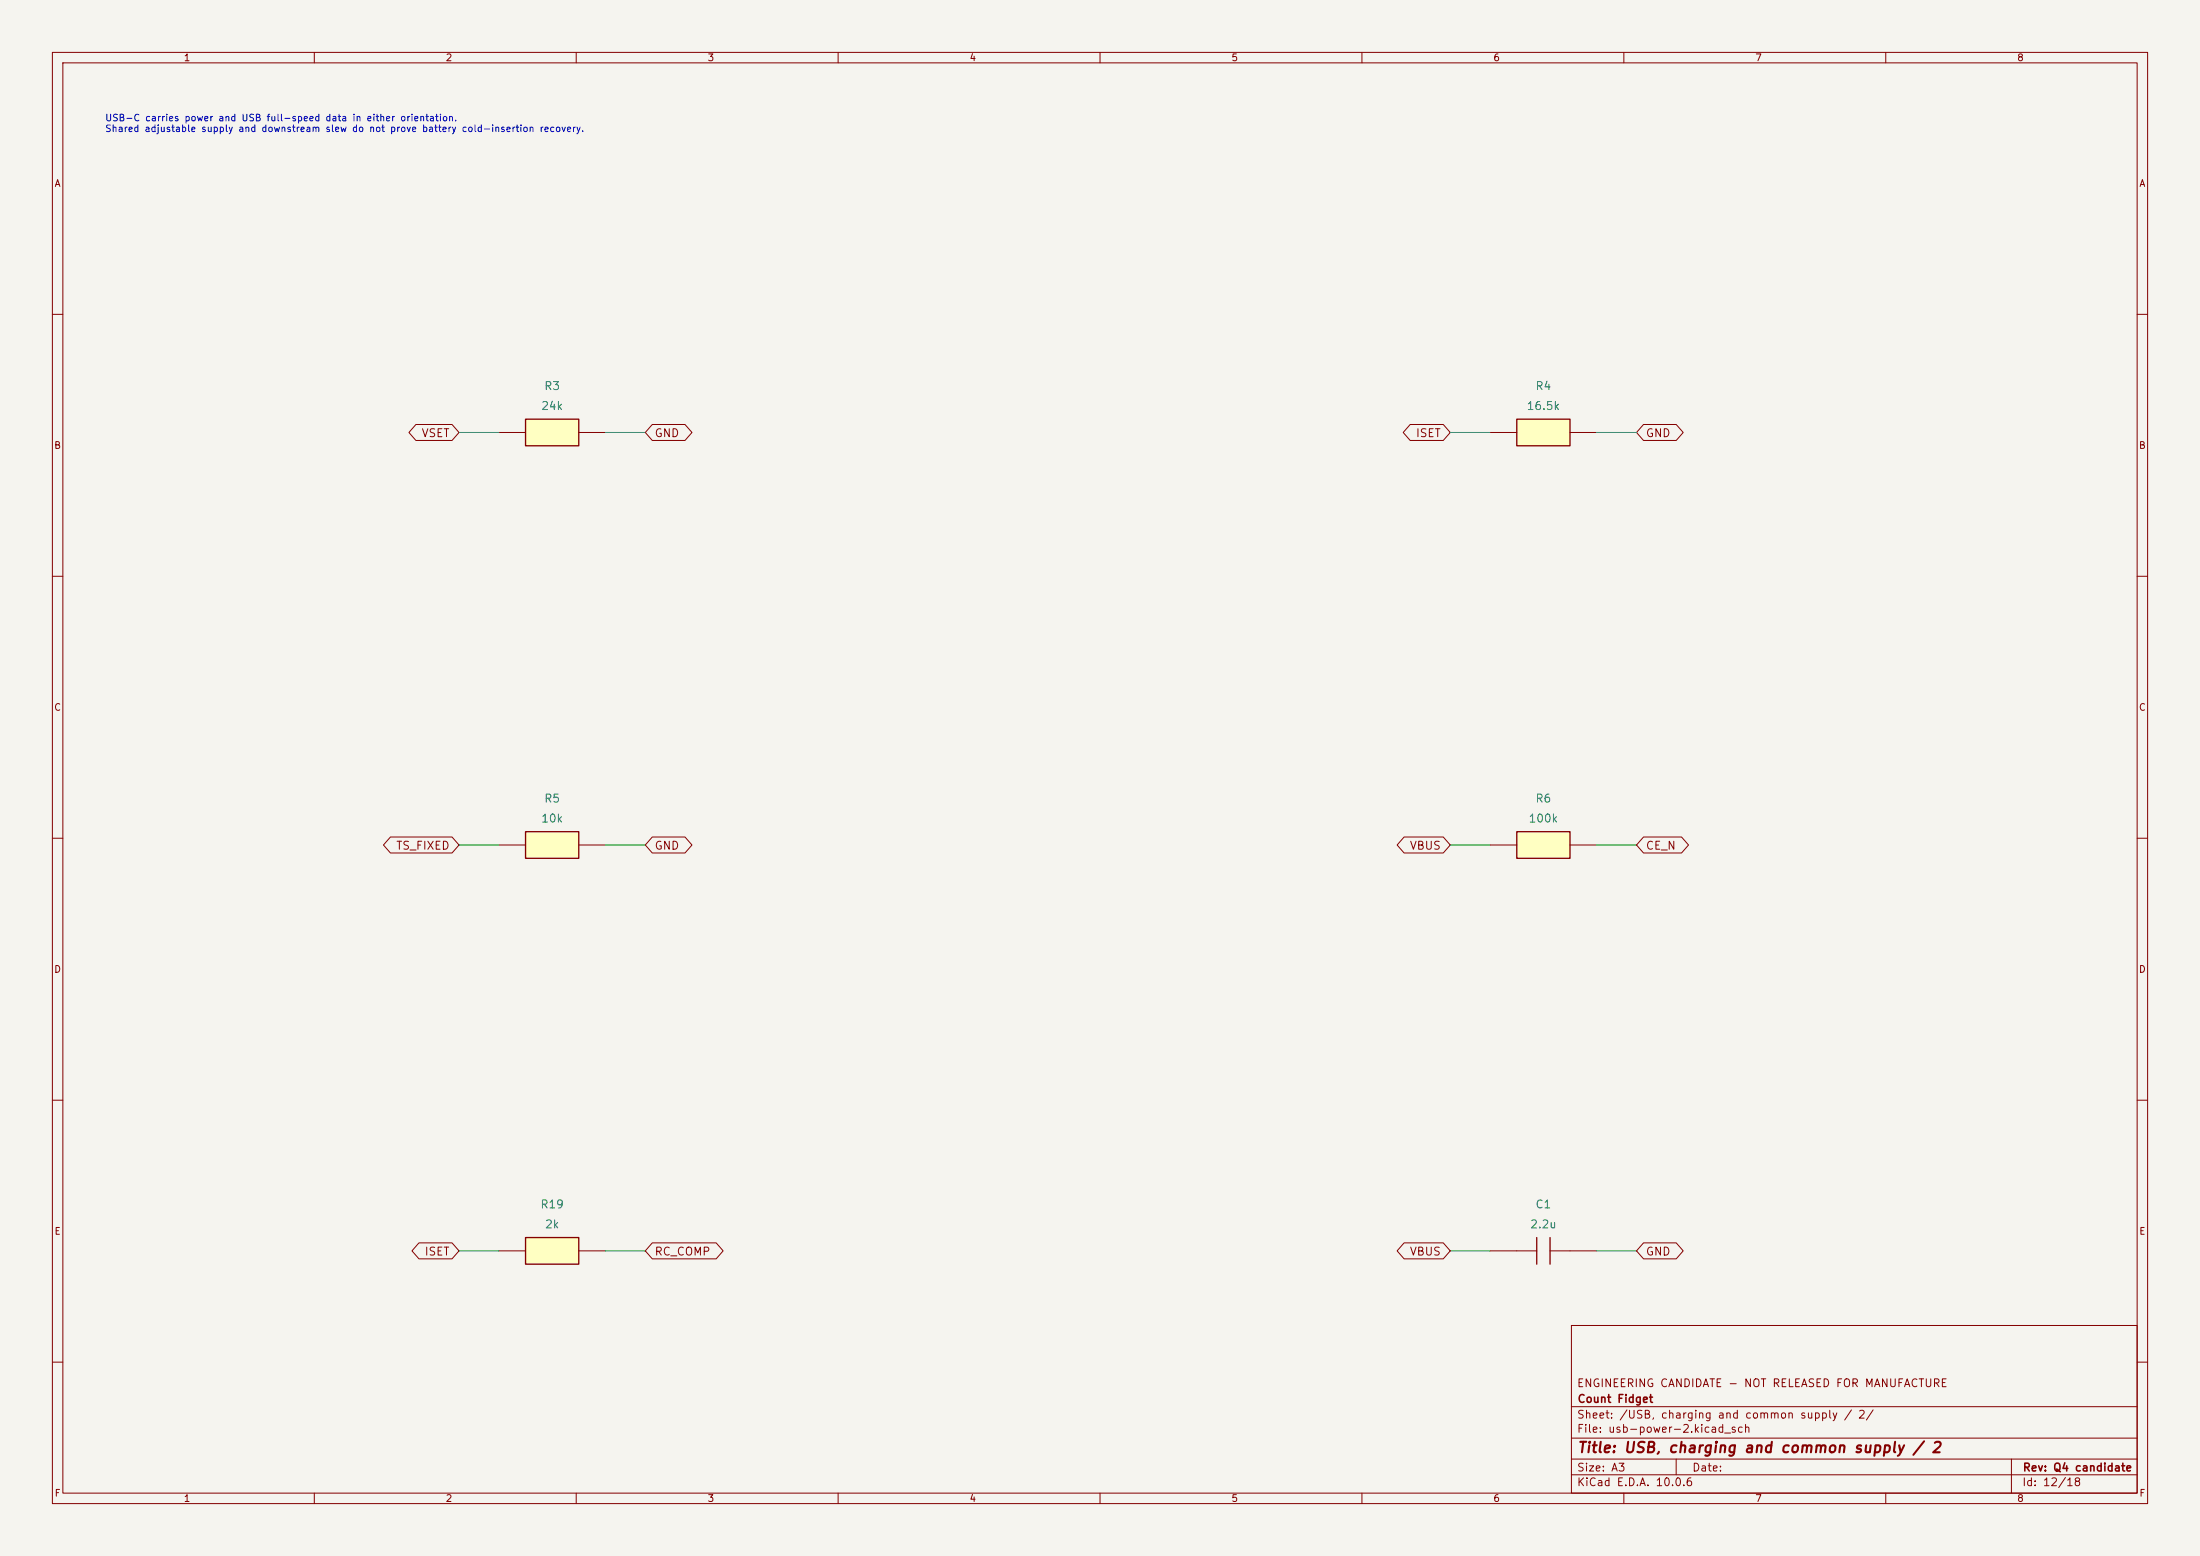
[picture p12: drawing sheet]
<svg xmlns="http://www.w3.org/2000/svg" width="420mm" height="297mm" viewBox="0 0 420 297" stroke-linecap="round" stroke-linejoin="round" font-family="sans-serif">
<path d="M0 0h420v297h-420z" fill="#f5f4ef" stroke="#f5f4ef" stroke-width=".19"/>
<g fill="none" stroke="#840000" stroke-width=".19">
<path d="M10 10h400v277h-400zM12 12h396v273h-396zM60 10v2M110 10v2M160 10v2M210 10v2M260 10v2M310 10v2M360 10v2M10 60h2M408 60h2M10 110h2"/>
<path d="M408 110h2M10 160h2M408 160h2M10 210h2M408 210h2M300 253h108v32h-108zM10 260h2M300 278.5h108M300 274.5h108M300 268.5h108M320 278.5v3M384 278.5v6.5"/>
<path d="M408 260h2M60 285v2M110 285v2M160 285v2M210 285v2M260 285v2M300 281.5h108M310 285v2M360 285v2"/>
</g>
<path d="M100.3 80h10.2v5.1h-10.2z" fill="#ffffc2"/>
<path d="M100.3 80h10.2v5.1h-10.2z" fill="none" stroke="#840000" stroke-width=".25"/>
<path d="M95.2 82.6h5.1M110.5 82.6h5.1" fill="none" stroke="#840000" stroke-width=".19"/>
<path d="M100.3 236.2h10.2v5.1h-10.2z" fill="#ffffc2"/>
<path d="M100.3 236.2h10.2v5.1h-10.2z" fill="none" stroke="#840000" stroke-width=".25"/>
<path d="M95.2 238.8h5.1M110.5 238.8h5.1" fill="none" stroke="#840000" stroke-width=".19"/>
<path d="M100.3 158.8h10.2v5h-10.2z" fill="#ffffc2"/>
<path d="M100.3 158.8h10.2v5h-10.2z" fill="none" stroke="#840000" stroke-width=".25"/>
<path d="M95.2 161.3h5.1M110.5 161.3h5.1" fill="none" stroke="#840000" stroke-width=".19"/>
<path d="M289.6 158.8h10.1v5h-10.1z" fill="#ffffc2"/>
<path d="M289.6 158.8h10.1v5h-10.1zM293.4 236.2v5.1M295.9 236.2v5.1" fill="none" stroke="#840000" stroke-width=".25"/>
<path d="M284.5 161.3h5.1M299.7 161.3h5.1M284.5 238.8h8.9M295.9 238.8h8.9" fill="none" stroke="#840000" stroke-width=".19"/>
<path d="M289.6 80h10.1v5.1h-10.1z" fill="#ffffc2"/>
<path d="M289.6 80h10.1v5.1h-10.1z" fill="none" stroke="#840000" stroke-width=".25"/>
<g fill="none" stroke="#840000" stroke-width=".19">
<path d="M79.4 81h6.9l1.3 1.6-1.3 1.5h-6.9l-1.3-1.5zM124.5 81h6.3l1.3 1.6-1.3 1.5h-6.3l-1.3-1.5zM269.2 81h6.3l1.4 1.6-1.4 1.5h-6.3l-1.3-1.5zM284.5 82.6h5.1M299.7 82.6h5.1M313.8 81h6.2l1.3 1.6-1.3 1.5h-6.2l-1.4-1.5zM74.5 159.8h11.8l1.3 1.5-1.3 1.5h-11.8l-1.3-1.5zM124.5 159.8h6.3l1.3 1.5-1.3 1.5h-6.3l-1.3-1.5zM268 159.8h7.5l1.4 1.5-1.4 1.5h-7.5l-1.3-1.5zM313.8 159.8h7.2l1.3 1.5-1.3 1.5h-7.2l-1.4-1.5zM80 237.2h6.3l1.3 1.6-1.3 1.5h-6.3l-1.4-1.5zM124.5 237.2h12.2l1.4 1.6-1.4 1.5h-12.2l-1.3-1.5z"/>
<path d="M268 237.2h7.5l1.4 1.6-1.4 1.5h-7.5l-1.3-1.5zM313.8 237.2h6.2l1.3 1.6-1.3 1.5h-6.2l-1.4-1.5z"/>
</g>
<path d="M87.6 82.6h7.6M115.6 82.6h7.6M276.9 82.6h7.6M304.8 82.6h7.6M87.6 161.3h7.6M115.6 161.3h7.6M276.9 161.3h7.6M304.8 161.3h7.6M87.6 238.8h7.6M115.6 238.8h7.6M276.9 238.8h7.6M304.8 238.8h7.6" fill="none" stroke="#009600" stroke-width=".19"/>
<text font-size="2" fill="#840000" x="301" y="277.8">Title: USB, charging and common supply / 2</text>
<g font-size="1.5" fill="#006464">
<text x="103.8" y="74.8">R3</text>
<text x="293" y="74.8">R4</text>
<text x="103.2" y="78.6">24k</text>
<text x="291.3" y="78.6">16.5k</text>
<text x="103.8" y="153.6">R5</text>
<text x="293" y="153.6">R6</text>
<text x="103.2" y="157.4">10k</text>
<text x="291.7" y="157.4">100k</text>
<text x="103" y="231">R19</text>
<text x="293" y="231">C1</text>
<text x="103.9" y="234.8">2k</text>
<text x="292" y="234.8">2.2u</text>
</g>
<g font-size="1.5" fill="#840000">
<text x="80.4" y="83.8">VSET</text>
<text x="124.9" y="83.8">GND</text>
<text x="270.2" y="83.8">ISET</text>
<text x="314.1" y="83.8">GND</text>
<text x="75.5" y="162.6">TS_FIXED</text>
<text x="124.9" y="162.6">GND</text>
<text x="269" y="162.6">VBUS</text>
<text x="314.1" y="162.6">CE_N</text>
<text x="80.9" y="240">ISET</text>
<text x="124.9" y="240">RC_COMP</text>
<text x="269" y="240">VBUS</text>
<text x="314.1" y="240">GND</text>
<text x="300.9" y="265.1">ENGINEERING CANDIDATE - NOT RELEASED FOR MANUFACTURE</text>
<text x="301" y="268.1">Count Fidget</text>
<text x="300.9" y="273.8">File: usb-power-2.kicad_sch</text>
<text x="300.9" y="271.1">Sheet: /USB, charging and common supply / 2/</text>
<text x="300.9" y="281.2">Size: A3</text>
<text x="322.9" y="281.2">Date:</text>
<text x="386" y="281.2">Rev: Q4 candidate</text>
<text x="300.9" y="284">KiCad E.D.A. 10.0.6</text>
<text x="385.9" y="284">Id: 12/18</text>
</g>
<g font-size="1.3" fill="#840000">
<text x="35" y="12">1</text>
<text x="85" y="12">2</text>
<text x="135" y="12">3</text>
<text x="185" y="12">4</text>
<text x="235" y="12">5</text>
<text x="285" y="12">6</text>
<text x="335" y="12">7</text>
<text x="385" y="12">8</text>
<text x="10.3" y="36">A</text>
<text x="408.3" y="36">A</text>
<text x="10.2" y="86">B</text>
<text x="408.2" y="86">B</text>
<text x="10.2" y="136">C</text>
<text x="408.2" y="136">C</text>
<text x="10.2" y="186">D</text>
<text x="408.2" y="186">D</text>
<text x="10.3" y="236">E</text>
<text x="408.3" y="236">E</text>
<text x="10.3" y="286">F</text>
<text x="35" y="287">1</text>
<text x="85" y="287">2</text>
<text x="135" y="287">3</text>
<text x="185" y="287">4</text>
<text x="235" y="287">5</text>
<text x="285" y="287">6</text>
<text x="335" y="287">7</text>
<text x="385" y="287">8</text>
<text x="408.3" y="286">F</text>
</g>
<g font-size="1.3" fill="#0000c2">
<text x="20" y="23.5">USB-C carries power and USB full-speed data in either orientation.</text>
<text x="20" y="25.5">Shared adjustable supply and downstream slew do not prove battery cold-insertion recovery.</text>
</g>
</svg>
